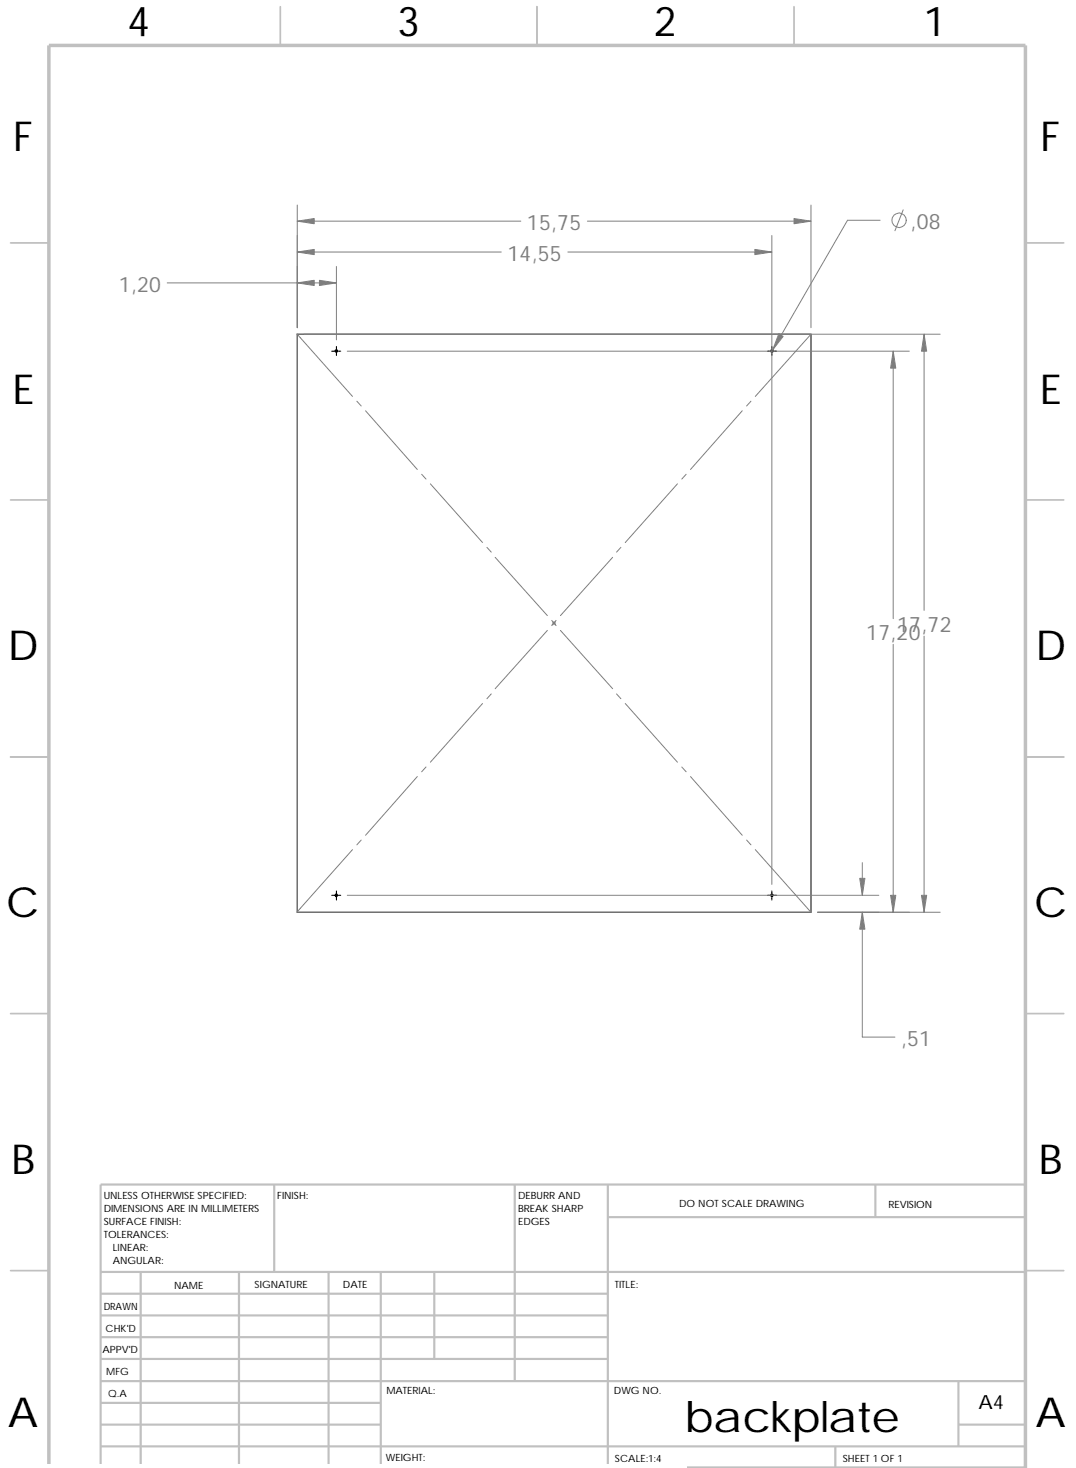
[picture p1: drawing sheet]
<svg xmlns="http://www.w3.org/2000/svg" width="209mm" height="286mm" viewBox="0 0 209 286" stroke-linecap="round" stroke-linejoin="round" font-family="sans-serif">
<g fill="none" stroke="#c0c0c0" stroke-width=".34">
<path d="M54.6 1.3v7.5M104.5 1.3v7.5M154.5 1.3v7.5M2.1 47.3h7.4M199.6 47.3h7.4M2.1 97.3h7.4M199.6 97.3h7.4M2.1 147.4h7.4M199.6 147.4h7.4M2.1 197.3h7.4M199.6 197.3h7.4M2.1 247.4h7.4"/>
<path d="M199.6 247.4h7.4M54.6 285.8h.1M104.5 285.8h.1M154.5 285.8h.1"/>
</g>
<g fill="none" stroke="#c0c0c0" stroke-width=".42">
<path d="M53.4 230.6v17M100.2 230.6v38.3M118.3 230.6v55.2M118.3 236.9h81.3M170.4 230.6v6.3M199.6 230.6h-180v55.2M19.6 251.8h98.7M19.6 256.1h98.7M19.6 247.6h180M27.4 247.6v38.2M46.5 247.6v38.2M64 247.6v38.2"/>
<path d="M74.1 247.6v38.2M84.5 247.6v16.9M19.6 264.5h98.7M19.6 260.3h98.7M19.6 277.3h54.5M19.6 273.1h54.5M19.6 268.9h180M186.6 277.3h13M186.6 268.9v12.7M19.6 281.6h180M162.6 281.6v4.2"/>
</g>
<path d="M9.5 8.8h190.1v277h-190.1z" fill="none" stroke="#c0c0c0" stroke-width=".68" stroke-linecap="butt"/>
<g fill="none" stroke="#000" stroke-width=".19">
<path d="M57.9 65.1h100v112.5h-100zM64.5 68.4h1.8M65.5 67.4v1.8M149.4 68.4h1.8M150.2 67.4v1.8M64.5 174.3h1.8M65.5 173.4v1.8M149.4 174.3h1.8M150.2 173.4v1.8"/>
<circle cx="65.5" cy="68.3" r=".25"/>
<circle cx="150.2" cy="68.3" r=".25"/>
<circle cx="65.5" cy="174.3" r=".25"/>
<circle cx="150.2" cy="174.3" r=".25"/>
</g>
<g fill="none" stroke="#808080" stroke-width=".19">
<path d="M57.9 39.9v23.9M157.9 39.9v23.9M32.5 55.1h33M57.9 49.1h39.7M57.9 43h43.5M65.5 51.9v14.3M110.5 49.1h39.7M114.3 43h43.6M150.2 45.8v126.4M171.3 42.9h-6.3l-14.6 25.2M175.8 40.8l-1.6 4.1M57.8 65l10.8 12.2"/>
<path d="M67.6 68.4h109.4M69.5 78.1l.8 .9M71.2 80l10 11.4M144.5 80l-10.1 11.4M146.2 78.1l-.9 .9M147 77.2l10.9-12.1v112.5M173.9 68.4v52M179.9 65.1v53.7M183 65.1h-125.1v112.5h100M82.1 92.3l.8 1M83.8 94.2l10.1 11.4M131.9 94.2l-10.2 11.4"/>
<path d="M133.6 92.3l-.9 1M94.8 106.5l.8 1M96.4 108.5l10.1 11.3M119.2 108.5l-10.1 11.3M120.9 106.5l-.9 1M93.9 136.9l-10.1 11.5M95.6 135.1l-.8 .9M106.5 122.7l-10.1 11.4M107.4 120.8l.8 1M107.6 121.3h.6M107.6 121l.6 .6M107.8 121v.6"/>
<path d="M108.1 121l-.6 .6M108.2 120.8l-.8 1M109.1 122.7l10.1 11.4M120 135.1l.9 .9M121.7 136.9l10.2 11.5M173.9 125.4v52.2M179.9 123.8v53.8M81.2 151.2l-10 11.4M82.9 149.3l-.8 .9M132.7 149.3l.9 .9M134.4 151.2l10.1 11.4M67.6 174.3h103.5"/>
<path d="M68.6 165.4l-10.8 12.2M70.3 163.5l-.8 1M145.3 163.5l.9 1M147 165.4l10.9 12.2M159.1 177.6h23.9M167.8 167.9v6.4M167.8 177.6v24.3h6.4"/>
<circle cx="175" cy="42.9" r="1.4"/>
</g>
<g fill="#808080" stroke="#808080" stroke-width=".19">
<path d="M146.9 48.6l3.3 .5-3.3 .5z"/>
<path d="M57.9 49.1l3.3-.5v1z"/>
<path d="M173.3 174.3h1.1l-.5 3.3z"/>
<path d="M173.9 68.4l.5 3.3h-1.1z"/>
<path d="M167.3 171h1l-.5 3.3z"/>
<path d="M167.8 177.6l.5 3.3h-1z"/>
<path d="M179.9 65.1l.5 3.3h-1z"/>
<path d="M57.9 43l3.3-.5v1.1z"/>
<path d="M154.5 42.5l3.4 .5-3.4 .6z"/>
<path d="M62.2 54.6l3.3 .5-3.3 .5z"/>
<path d="M57.9 55.1l3.3-.5v1z"/>
<path d="M179.4 174.3h1l-.5 3.3z"/>
<path d="M151.6 65l.8 .5-2 2.6z"/>
</g>
<path d="M4.9 284.9h128.8v.9h-128.8z" fill="#fff"/>
<text font-size="8.4" x="133.2" y="278.7">backplate</text>
<g font-size="8">
<text x="24.8" y="7">4</text>
<text x="77.3" y="7">3</text>
<text x="127.3" y="7">2</text>
<text x="179.8" y="7">1</text>
<text x="2.6" y="29.3">F</text>
<text x="202.6" y="29.3">F</text>
<text x="2.4" y="78.6">E</text>
<text x="202.4" y="78.6">E</text>
<text x="1.6" y="128.6">D</text>
<text x="201.5" y="128.6">D</text>
<text x="1.2" y="178.6">C</text>
<text x="201.3" y="178.6">C</text>
<text x="2.2" y="228.6">B</text>
<text x="202.2" y="228.6">B</text>
<text x="1.6" y="277.8">A</text>
<text x="201.5" y="277.8">A</text>
</g>
<g font-size="4.1" fill="#808080">
<text x="102.6" y="44.7">15,75</text>
<text x="177.2" y="44.5">,08</text>
<text x="98.7" y="50.8">14,55</text>
<text x="23.1" y="56.8">1,20</text>
<text x="168.6" y="124.6">17,20</text>
<text x="174.6" y="123">17,72</text>
<text x="175.4" y="203.6">,51</text>
</g>
<text font-size="3.8" x="190.4" y="274.4">A4</text>
<g font-size="1.9">
<text x="20.2" y="233.5">UNLESS OTHERWISE SPECIFIED:</text>
<text x="54" y="233.5">FINISH:</text>
<text x="100.9" y="233.4">DEBURR AND</text>
<text x="20.2" y="236">DIMENSIONS ARE IN MILLIMETERS</text>
<text x="20.2" y="238.5">SURFACE FINISH:</text>
<text x="100.9" y="238.4">EDGES</text>
<text x="100.9" y="235.9">BREAK SHARP</text>
<text x="132.2" y="234.9">DO NOT SCALE DRAWING</text>
<text x="172.9" y="235.1">REVISION</text>
<text x="20.2" y="241">TOLERANCES:</text>
<text x="22" y="246">ANGULAR:</text>
<text x="22" y="243.5">LINEAR:</text>
<text x="33.9" y="250.9">NAME</text>
<text x="49.6" y="250.8">SIGNATURE</text>
<text x="66.7" y="250.8">DATE</text>
<text x="119.7" y="250.8">TITLE:</text>
<text x="20.2" y="255.1">DRAWN</text>
<text x="19.9" y="263.4">APPV'D</text>
<text x="20.5" y="259.3">CHK'D</text>
<text x="20.7" y="267.7">MFG</text>
<text x="21" y="271.9">Q.A</text>
<text x="75.2" y="271.4">MATERIAL:</text>
<text x="119.5" y="271.4">DWG NO.</text>
<text x="75.1" y="284.4">WEIGHT:</text>
<text x="119.7" y="284.5">SCALE:1:4</text>
<text x="164" y="284.5">SHEET 1 OF 1</text>
</g>
</svg>
